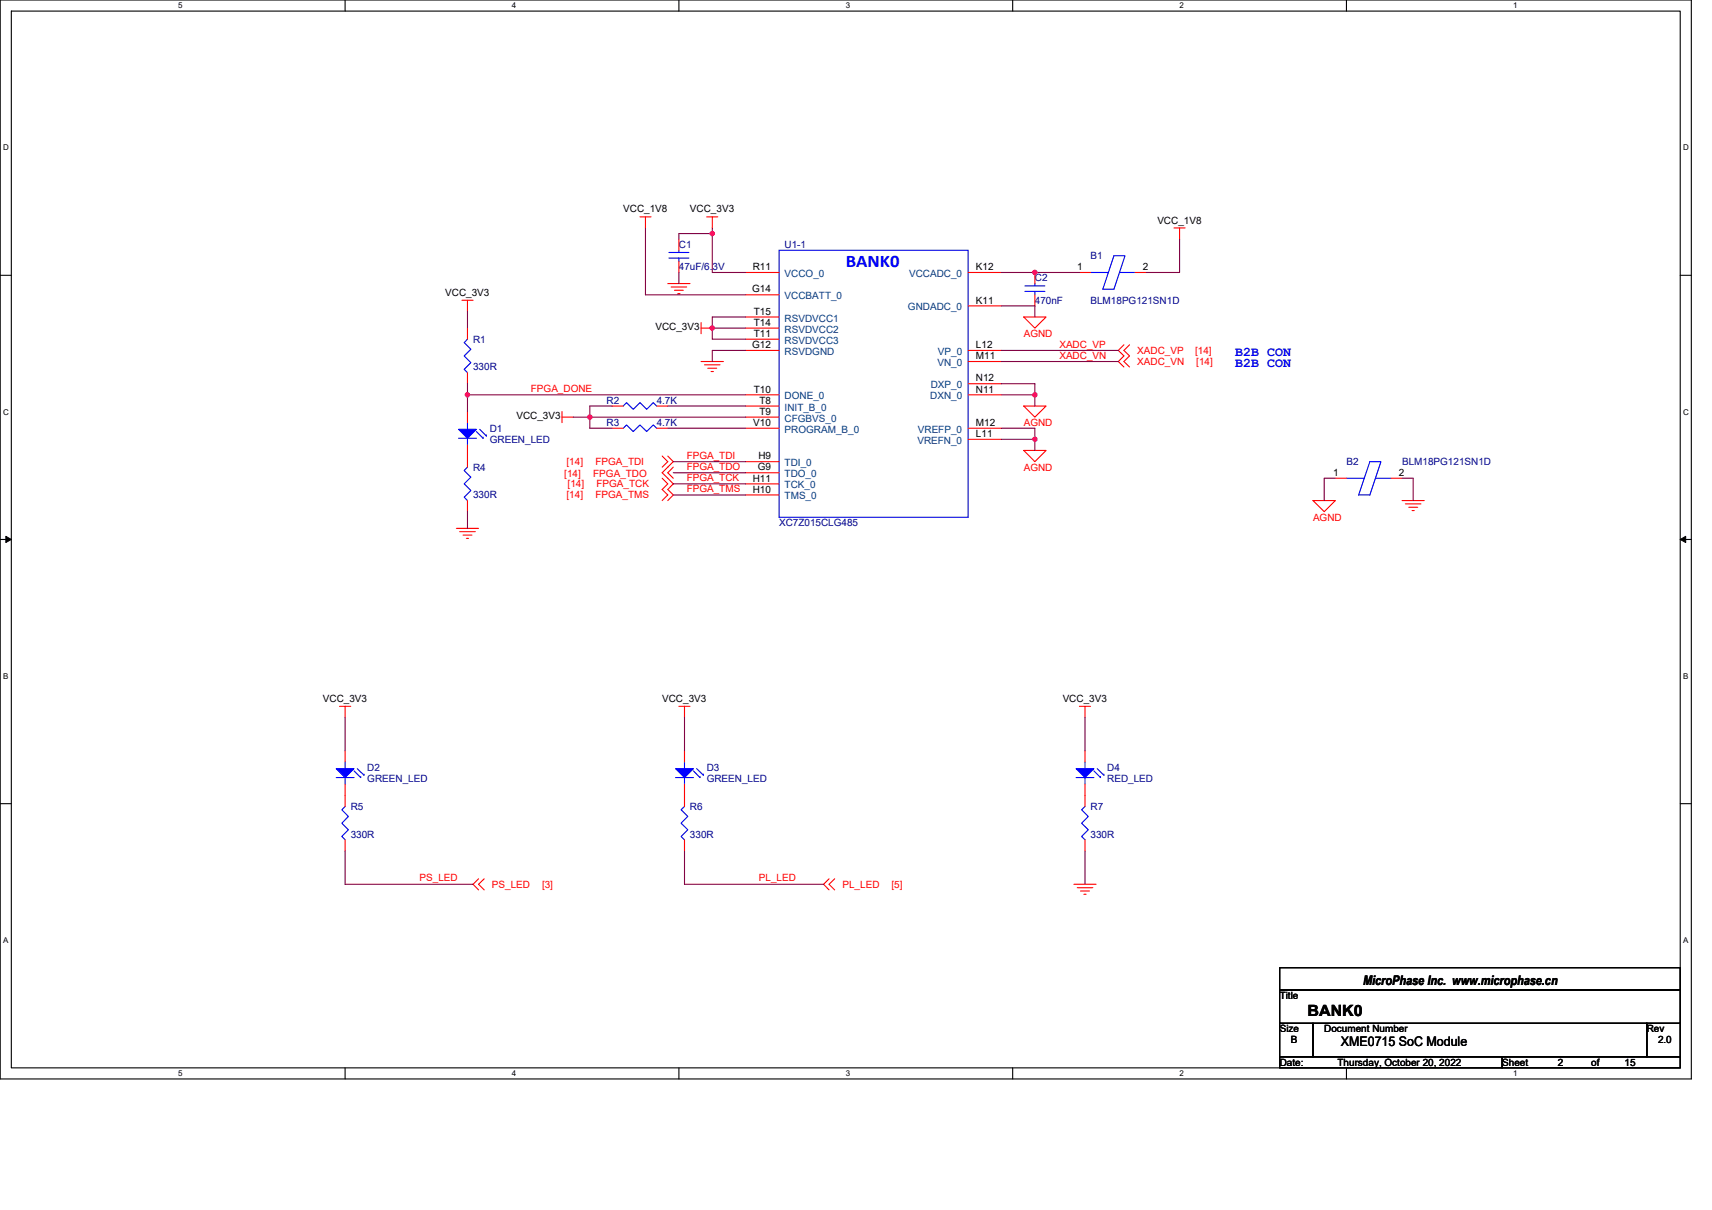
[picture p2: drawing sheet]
<svg xmlns="http://www.w3.org/2000/svg" width="297mm" height="210mm" viewBox="0 0 297 210" stroke-linecap="round" stroke-linejoin="round" font-family="sans-serif">
<path d="M0 0h293.5v187.2h-293.5zM2 1.9h289.5v183.4h-289.5z" fill="none" stroke="#000" stroke-width=".19"/>
<g fill="#fff">
<path d="M30.9 .2h.8v1.6h-.8z"/>
<path d="M30.9 185.5h.8v1.6h-.8z"/>
</g>
<path d="M59.9 0v1.9M59.9 185.3v1.9" fill="none" stroke="#000" stroke-width=".19"/>
<g fill="#fff">
<path d="M88.8 .2h.8v1.6h-.8z"/>
<path d="M88.8 185.5h.8v1.6h-.8z"/>
</g>
<path d="M117.8 0v1.9M117.8 185.3v1.9" fill="none" stroke="#000" stroke-width=".19"/>
<g fill="#fff">
<path d="M146.7 .2h.8v1.6h-.8z"/>
<path d="M146.7 185.5h.8v1.6h-.8z"/>
</g>
<path d="M175.7 0v1.9M175.7 185.3v1.9" fill="none" stroke="#000" stroke-width=".19"/>
<g fill="#fff">
<path d="M204.7 .2h.7v1.6h-.7z"/>
<path d="M204.7 185.5h.7v1.6h-.7z"/>
</g>
<path d="M233.6 0v1.9M233.6 185.3v1.9" fill="none" stroke="#000" stroke-width=".19"/>
<g fill="#fff">
<path d="M262.6 .2h.7v1.6h-.7z"/>
<path d="M262.6 185.5h.7v1.6h-.7z"/>
<path d="M.5 24.8h1v1.6h-1z"/>
<path d="M292 24.8h1v1.6h-1z"/>
<path d="M.5 70.7h1v1.5h-1z"/>
<path d="M292 70.7h1v1.5h-1z"/>
</g>
<path d="M0 47.8h2M291.5 47.8h2" fill="none" stroke="#000" stroke-width=".19"/>
<g fill="#fff">
<path d="M.5 116.5h.9v1.6h-.9z"/>
<path d="M292 116.5h.9v1.6h-.9z"/>
</g>
<path d="M0 93.6h2M291.5 93.6h2" fill="none" stroke="#000" stroke-width=".19"/>
<path d="M1 93.1l1 .5-1 .5zM291.5 93.6l1-.5v1z" fill="#000" stroke="#000" stroke-width=".17"/>
<g fill="#fff">
<path d="M.5 162.4h.9v1.5h-.9z"/>
<path d="M292 162.4h.9v1.5h-.9z"/>
</g>
<path d="M0 139.5h2M291.5 139.5h2M222 167.9h69.5v3.9h-69.5zM222 171.8h69.5v5.8h-69.5zM222 177.6h5.8v5.8h-5.8zM227.8 177.6h57.9v5.8h-57.9zM285.7 177.6h5.8v5.8h-5.8zM222 183.4h38.6v1.9h-38.6zM260.6 183.4h30.9v1.9h-30.9z" fill="none" stroke="#000" stroke-width=".19"/>
<g fill="none" stroke="#f00" stroke-width=".19">
<path d="M111 37.6h2M112 37.6v2M122.6 37.6h1.9M123.6 37.6v2M203.7 39.6h1.9M204.7 39.6v1.9M80.2 52.1h1.9M81.1 52.1v1.9M81.1 56.9v2M115.9 49.2h3.8M116.4 49.8h2.7M117 50.4h1.6"/>
<path d="M117.6 50.9h.4M117.8 41.5v1.9M117.8 45.4v1.9M121.6 56.9h2M121.6 56v1.9M129.4 47.3h5.8M129.4 51.2h5.8M129.4 58.9h5.8M129.4 56.9h5.8M129.4 55h5.8M168 53.1h5.8M168 47.3h5.8"/>
<path d="M177.6 55h3.9l-1.9 1.9zM179.6 47.3v1.9M179.6 51.2v1.9M187.3 47.3h1.9M195 59.8l-1 1 1 1-1 .9 1 1M196 59.8l-1 1 1 1-1 .9 1 1M196.9 47.3h2M81.1 77.2v3.9M81.1 71.4v1.9M81.1 64.7v1.9M97.5 72.4h2M97.5 71.4v1.9"/>
<path d="M106.2 70.5h1.9M106.2 74.3h1.9M113.9 70.5h2M113.9 74.3h2M114.9 79.1l1 1-1 1M115.9 79.1l.9 1-1.9 1.9 1.9 2-.9 .9 .9 1-.9 1M121.6 62.7h3.9M122.2 63.3h2.7M122.8 63.9h1.6M123.4 64.5h.4M129.4 70.5h5.8M129.4 72.4h5.8"/>
<path d="M129.4 74.3h5.8M129.4 68.5h5.8M129.4 60.8h5.8M168 68.5h5.8M168 76.2h5.8M168 62.7h5.8M168 60.8h5.8M168 66.6h5.8M168 74.3h5.8M177.6 70.5h3.9l-1.9 1.9zM177.6 78.2h3.9l-1.9 1.9zM79.2 91.7h3.8"/>
<path d="M79.8 92.3h2.7M80.3 92.9h1.6M80.9 93.4h.4M81.1 86.9v1.9M114.9 83l1 1-1 .9 1 1-1 1M116.8 81.1l-.9 .9 .9 1M129.4 84h5.8M129.4 80.1h5.8M129.4 82h5.8M129.4 85.9h5.8M227.8 86.9h3.9l-1.9 1.9zM231.7 83h1.9"/>
<path d="M241.3 83h2M243.3 86.9h3.8M243.8 87.4h2.7M244.4 88h1.6M245 88.6h.4M58.9 122.6h2M59.9 122.6v1.9M59.9 136.1v3.9M59.9 130.3v1.9M117.8 122.6h1.9M118.8 122.6v1.9M118.8 136.1v3.9"/>
<path d="M118.8 130.3v1.9M187.3 122.6h1.9M188.3 122.6v1.9M188.3 136.1v3.9M188.3 130.3v1.9M59.9 145.7v2M83 152.5l-.9 1 .9 .9M84 152.5l-1 1 1 .9M118.8 145.7v2M143.8 152.5l-.9 1 .9 .9M144.8 152.5l-1 1 1 .9M186.3 153.5h3.9"/>
<path d="M186.9 154.1h2.7M187.5 154.6h1.5M188.1 155.2h.3M188.3 145.7v2"/>
</g>
<g fill="none" stroke="#00f" stroke-width=".19">
<path d="M81.1 58.9l-.6 .6 1.2 1.1-1.2 1.2 1.2 1.1-1.2 1.2 .6 .6M116.1 44.8h3.4M116.1 43.8h3.4M117.8 43.4v.4M117.8 44.8v.6M135.2 43.4h32.8v46.4h-32.8zM177.8 50.6h3.5M177.8 49.6h3.5M179.6 49.2v.4M179.6 50.6v.6M189.2 47.3h3.1M193.3 44.4h1.9l-1.9 5.8h-2z"/>
<path d="M194.2 47.3h2.7M79.6 76.1h3.1M81.1 73.3v1.2M81.1 76.1v1.1M82.7 74.9l1.1 1.2v-.2M83.2 74.5l1.2 1.2v-.2M108.1 70.5l.6-.6 1.2 1.1 1.1-1.1 1.2 1.1 1.1-1.1 .6 .6M108.1 74.3l.6-.6 1.2 1.2 1.1-1.2 1.2 1.2 1.1-1.2 .6 .6M81.1 81.1l-.6 .6 1.2 1.1-1.2 1.2 1.2 1.1-1.2 1.2 .6 .6M233.6 83h3.1M237.7 80.1h1.9l-1.9 5.8h-2zM238.6 83h2.7"/>
<path d="M58.3 134.9h3.1M59.9 140l-.6 .5 1.1 1.2-1.1 1.2 1.1 1.1-1.1 1.2 .6 .5M59.9 132.2v1.2M59.9 134.9v1.2M61.4 133.8l1.2 1.1v-.2M62 133.4l1.2 1.1v-.2M117.2 134.9h3.1M118.8 140l-.6 .5 1.1 1.2-1.1 1.2 1.1 1.1-1.1 1.2 .6 .5M118.8 132.2v1.2M118.8 134.9v1.2M120.3 133.8l1.2 1.1v-.2M120.9 133.4l1.1 1.1v-.2"/>
<path d="M186.7 134.9h3.1M188.3 140l-.6 .5 1.1 1.2-1.1 1.2 1.1 1.1-1.1 1.2 .6 .5M188.3 132.2v1.2M188.3 134.9v1.2M189.8 133.8l1.1 1.1v-.2M190.4 133.4l1.1 1.1v-.2"/>
</g>
<g fill="#00f" stroke="#00f" stroke-width=".19">
<path d="M79.6 74.5h3.1l-1.6 1.6z" fill-rule="evenodd"/>
<path d="M117.2 133.4h3.1l-1.5 1.5z" fill-rule="evenodd"/>
<path d="M58.3 133.4h3.1l-1.5 1.5z" fill-rule="evenodd"/>
<path d="M186.7 133.4h3.1l-1.5 1.5z" fill-rule="evenodd"/>
</g>
<g fill="none" stroke="#800040" stroke-width=".19">
<path d="M112 39.6v11.6h17.4M123.6 39.6v.9M81.1 54v2.9M117.8 47.3v1.9M123.6 40.5v6.8h5.8M123.6 56.9h5.8M123.6 56.9v2h5.8M123.6 40.5h-5.8v1M129.4 55h-5.8v1.9M173.8 47.3h13.5M173.8 53.1h5.8v1.9M204.7 41.5v5.8h-5.8"/>
<path d="M81.1 68.5h48.3M81.1 66.6v4.8M99.5 72.4h2.8M102.3 72.4h27.1M102.3 72.4v1.9h3.9M106.2 70.5h-3.9v1.9M115.9 70.5h13.5M115.9 74.3h13.5M129.4 60.8h-5.8v1.9M173.8 60.8h20.2M173.8 62.7h20.2M173.8 74.3h5.8v1.9"/>
<path d="M173.8 76.2h5.8M173.8 66.6h5.8v1.9M173.8 68.5h5.8M179.6 76.2v2M179.6 68.5v2M81.1 88.8v2.9M116.8 80.1h12.6M116.8 82h12.6M116.8 84h12.6M116.8 85.9h12.6M231.7 83h-1.9v3.9M243.3 83h1.9v3.9"/>
<path d="M59.9 124.5v5.8M118.8 124.5v5.8M188.3 124.5v5.8M59.9 147.7v5.8h22.2M118.8 147.7v5.8h24.1M188.3 147.7v5.8"/>
</g>
<g fill="#f0f" stroke="#f0f" stroke-width=".19">
<circle cx="123.6" cy="56.9" r=".38"/>
<circle cx="81.1" cy="68.5" r=".38"/>
<circle cx="102.3" cy="72.4" r=".38"/>
<circle cx="123.6" cy="40.5" r=".38"/>
<circle cx="179.6" cy="47.3" r=".38"/>
<circle cx="179.6" cy="76.2" r=".38"/>
<circle cx="179.6" cy="68.5" r=".38"/>
</g>
<text font-size="3.1" fill="#00f" x="146.7" y="46.4">BANK0</text>
<text font-size="2.7" x="226.9" y="176.2">BANK0</text>
<g font-size="2.3" fill="#00f">
<text x="214.3" y="61.8">B2B CON</text>
<text x="214.3" y="63.7">B2B CON</text>
</g>
<g font-size="2.3">
<text x="236.5" y="170.9">MicroPhase Inc. www.microphase.cn</text>
<text x="232.6" y="181.6">XME0715 SoC Module</text>
</g>
<g font-size="1.7">
<text x="108.1" y="36.9">VCC_1V8</text>
<text x="119.7" y="36.9">VCC_3V3</text>
<text x="200.8" y="38.8">VCC_1V8</text>
<text x="130.6" y="46.9">R11</text>
<text x="169.3" y="46.9">K12</text>
<text x="186.9" y="46.9">1</text>
<text x="198.3" y="46.9">2</text>
<text x="77.3" y="51.4">VCC_3V3</text>
<text x="130.5" y="50.8">G14</text>
<text x="169.3" y="52.7">K11</text>
<text x="113.7" y="57.3">VCC_3V3</text>
<text x="130.8" y="58.5">T11</text>
<text x="130.8" y="56.5">T14</text>
<text x="130.8" y="54.6">T15</text>
<text x="130.5" y="60.4">G12</text>
<text x="169.3" y="60.4">L12</text>
<text x="169.3" y="62.3">M11</text>
<text x="130.8" y="68.1">T10</text>
<text x="131.8" y="70.1">T8</text>
<text x="131.8" y="72">T9</text>
<text x="169.3" y="66.2">N12</text>
<text x="169.3" y="68.1">N11</text>
<text x="89.6" y="72.8">VCC_3V3</text>
<text x="130.7" y="73.9">V10</text>
<text x="169.3" y="75.8">L11</text>
<text x="169.3" y="73.9">M12</text>
<text x="130.6" y="83.6">H11</text>
<text x="131.5" y="81.6">G9</text>
<text x="131.6" y="79.7">H9</text>
<text x="231.3" y="82.6">1</text>
<text x="242.7" y="82.6">2</text>
<text x="130.6" y="85.5">H10</text>
<text x="56" y="121.8">VCC_3V3</text>
<text x="114.9" y="121.8">VCC_3V3</text>
<text x="184.4" y="121.8">VCC_3V3</text>
<text x="222" y="173.4">Title</text>
<text x="222" y="179.1">Size</text>
<text x="229.8" y="179.1">Document Number</text>
<text x="285.7" y="179.1">Rev</text>
<text x="222" y="184.9">Date:</text>
<text x="224" y="181.1">B</text>
<text x="232.1" y="184.9">Thursday, October 20, 2022</text>
<text x="260.6" y="184.9">Sheet</text>
<text x="270.3" y="184.9">2</text>
<text x="276.1" y="184.9">of</text>
<text x="281.9" y="184.9">15</text>
<text x="287.7" y="181.1">2.0</text>
</g>
<g font-size="1.7" fill="#000080">
<text x="117.8" y="43.1">C1</text>
<text x="117.8" y="46.9">47uF/6.3V</text>
<text x="136.1" y="43.1">U1-1</text>
<text x="189.2" y="45">B1</text>
<text x="179.6" y="48.8">C2</text>
<text x="179.6" y="52.7">470nF</text>
<text x="189.2" y="52.7">BLM18PG121SN1D</text>
<text x="82.1" y="59.5">R1</text>
<text x="82.1" y="64.3">330R</text>
<text x="105.2" y="70.1">R2</text>
<text x="113.9" y="70.1">4.7K</text>
<text x="85" y="74.9">D1</text>
<text x="85" y="76.8">GREEN_LED</text>
<text x="105.2" y="73.9">R3</text>
<text x="113.9" y="73.9">4.7K</text>
<text x="82.1" y="81.7">R4</text>
<text x="233.6" y="80.7">B2</text>
<text x="243.3" y="80.7">BLM18PG121SN1D</text>
<text x="82.1" y="86.5">330R</text>
<text x="135.2" y="91.3">XC7Z015CLG485</text>
<text x="63.7" y="133.8">D2</text>
<text x="63.7" y="135.7">GREEN_LED</text>
<text x="122.6" y="133.8">D3</text>
<text x="122.6" y="135.7">GREEN_LED</text>
<text x="192.1" y="133.8">D4</text>
<text x="192.1" y="135.7">RED_LED</text>
<text x="60.9" y="140.5">R5</text>
<text x="119.7" y="140.5">R6</text>
<text x="189.2" y="140.5">R7</text>
<text x="60.9" y="145.4">330R</text>
<text x="119.7" y="145.4">330R</text>
<text x="189.2" y="145.4">330R</text>
</g>
<g font-size="1.7" fill="#004080">
<text x="136.1" y="48.1">VCCO_0</text>
<text x="136.1" y="51.9">VCCBATT_0</text>
<text x="157.5" y="53.9">GNDADC_0</text>
<text x="157.7" y="48.1">VCCADC_0</text>
<text x="136.1" y="59.6">RSVDVCC3</text>
<text x="136.1" y="57.7">RSVDVCC2</text>
<text x="136.1" y="55.8">RSVDVCC1</text>
<text x="136.1" y="61.6">RSVDGND</text>
<text x="162.6" y="63.5">VN_0</text>
<text x="162.7" y="61.6">VP_0</text>
<text x="136.1" y="71.2">INIT_B_0</text>
<text x="136.1" y="69.3">DONE_0</text>
<text x="161.4" y="69.3">DXN_0</text>
<text x="161.5" y="67.4">DXP_0</text>
<text x="136.1" y="73.2">CFGBVS_0</text>
<text x="136.1" y="75.1">PROGRAM_B_0</text>
<text x="159.2" y="77">VREFN_0</text>
<text x="159.3" y="75.1">VREFP_0</text>
<text x="136.1" y="80.9">TDI_0</text>
<text x="136.1" y="82.8">TDO_0</text>
<text x="136.1" y="84.8">TCK_0</text>
<text x="136.1" y="86.7">TMS_0</text>
</g>
<g font-size="1.7" fill="#f00">
<text x="177.6" y="58.5">AGND</text>
<text x="183.8" y="60.3">XADC_VP</text>
<text x="183.8" y="62.3">XADC_VN</text>
<text x="197.3" y="61.4">XADC_VP</text>
<text x="197.3" y="63.3">XADC_VN</text>
<text x="207.4" y="61.4">[14]</text>
<text x="207.6" y="63.3">[14]</text>
<text x="92.1" y="68">FPGA_DONE</text>
<text x="177.6" y="73.9">AGND</text>
<text x="97.9" y="82.8">[14]</text>
<text x="98.3" y="80.7">[14]</text>
<text x="102.9" y="82.8">FPGA_TDO</text>
<text x="103.3" y="80.7">FPGA_TDI</text>
<text x="119.1" y="79.6">FPGA_TDI</text>
<text x="119.1" y="81.6">FPGA_TDO</text>
<text x="119.1" y="83.5">FPGA_TCK</text>
<text x="177.6" y="81.7">AGND</text>
<text x="98.3" y="86.5">[14]</text>
<text x="98.5" y="84.5">[14]</text>
<text x="103.3" y="86.5">FPGA_TMS</text>
<text x="103.5" y="84.5">FPGA_TCK</text>
<text x="119.1" y="85.4">FPGA_TMS</text>
<text x="227.8" y="90.3">AGND</text>
<text x="72.8" y="153">PS_LED</text>
<text x="85.4" y="154.1">PS_LED</text>
<text x="94" y="154.1">[3]</text>
<text x="131.7" y="153">PL_LED</text>
<text x="146.2" y="154.1">PL_LED</text>
<text x="154.7" y="154.1">[5]</text>
</g>
<g font-size="1.4">
<text x="30.9" y="1.5">5</text>
<text x="88.8" y="1.5">4</text>
<text x="146.7" y="1.5">3</text>
<text x="204.7" y="1.5">2</text>
<text x="262.6" y="1.5">1</text>
<text x=".5" y="26.1">D</text>
<text x="292" y="26.1">D</text>
<text x=".5" y="71.9">C</text>
<text x="292" y="71.9">C</text>
<text x=".5" y="117.8">B</text>
<text x="292" y="117.8">B</text>
<text x=".5" y="163.6">A</text>
<text x="292" y="163.6">A</text>
<text x="30.9" y="186.8">5</text>
<text x="88.8" y="186.8">4</text>
<text x="146.7" y="186.8">3</text>
<text x="204.7" y="186.8">2</text>
<text x="262.6" y="186.8">1</text>
</g>
</svg>
